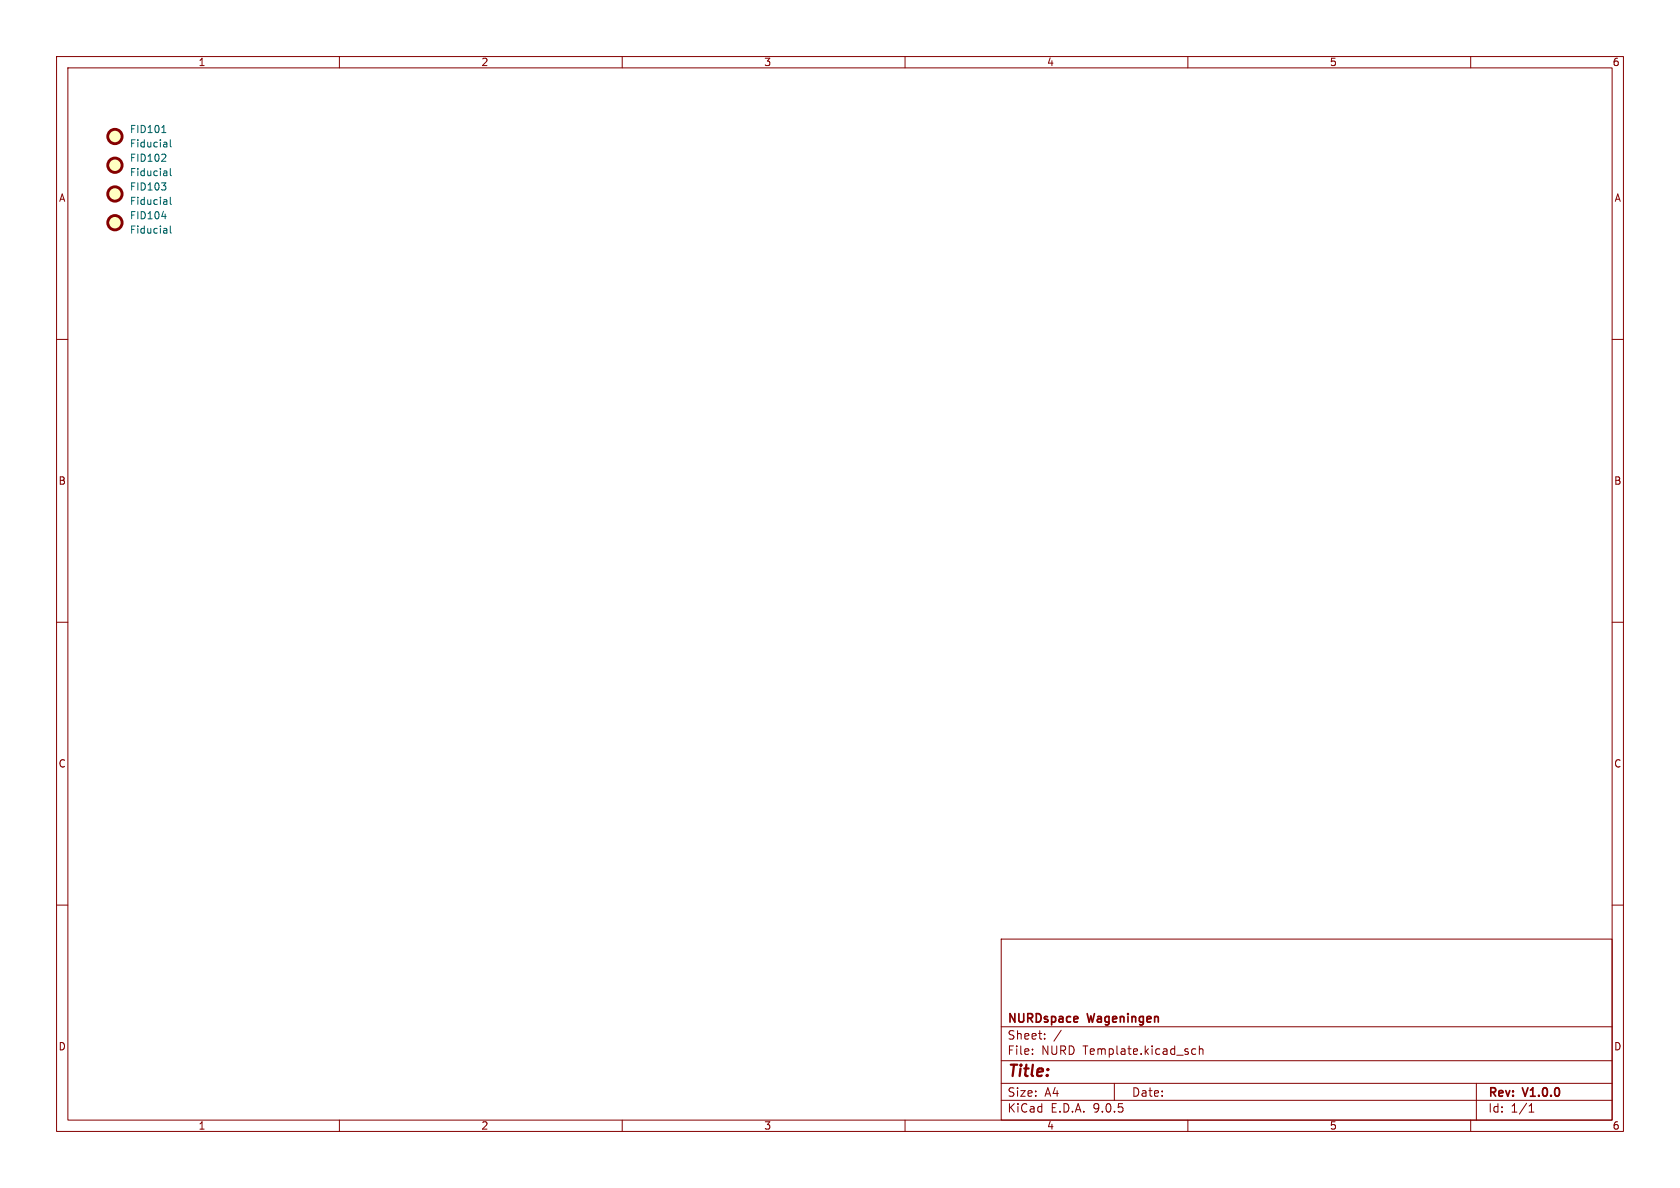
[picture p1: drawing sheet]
<svg xmlns="http://www.w3.org/2000/svg" width="297mm" height="210mm" viewBox="0 0 297 210" stroke-linecap="round" stroke-linejoin="round" font-family="sans-serif">
<g fill="none" stroke="#840000" stroke-width=".18">
<path d="M10 10h277v190h-277zM12 12h273v186h-273zM60 10v2M110 10v2M160 10v2M210 10v2M260 10v2M10 60h2M285 60h2M10 110h2M285 110h2M10 160h2"/>
<path d="M177 166h108v32h-108zM285 160h2M60 198v2M110 198v2M160 198v2M177 194.5h108M177 191.5h108M177 187.5h108M177 181.5h108M182.5 186.3v.1M182.5 185.5v.1M184.7 183.6v.1"/>
<path d="M184.7 182.8v.1M187.6 182.1l-1.3 2M197 191.5v3M210 198v2M210.7 186.1l.3 .3 .4-.1M211.4 185.5l-.4-.1-.3 .3M212 185.5l.2-.1 .4 .1 .1 .9M212 184.9v1.5M260 198v2M261 191.5v6.5M270.3 196.6h.9M270.3 195.5l.4-.4v1.5"/>
</g>
<g fill="#ffffc2" stroke="#ffffc2" stroke-width=".18">
<circle cx="20.3" cy="29.2" r="1.27"/>
<circle cx="20.3" cy="39.4" r="1.27"/>
<circle cx="20.3" cy="34.3" r="1.27"/>
<circle cx="20.3" cy="24.1" r="1.27"/>
</g>
<g fill="none" stroke="#840000" stroke-width=".51">
<circle cx="20.3" cy="24.1" r="1.27"/>
<circle cx="20.3" cy="34.3" r="1.27"/>
<circle cx="20.3" cy="29.2" r="1.27"/>
<circle cx="20.3" cy="39.4" r="1.27"/>
</g>
<g fill="none" stroke="#006464" stroke-width=".18">
<path d="M28.5 32.3h.8l-.4 .5M28.6 38.3h.8M28.6 23.4h.7M28.8 22.4l.2-.2v1.2M29.2 27.3l.1 .2v.3l-.8 .7h.8M29.2 32.9l.1 .2-.1 .4M29.4 25.2l.1 .8M29.4 30.3l.1 .8M29.4 35.4l.1 .7M29.5 31l-.1 .1M29.5 30.5l-.1 .1M29.5 36.1h-.1"/>
<path d="M29.5 35.6l-.1 .1M29.5 25.9l-.1 .1M29.5 25.4l-.1 .1M30.1 29.8v1.1l.2 .2M30.1 24.7v1.1l.2 .2M30.1 34.9v1.1l.2 .1M30.1 39.9v1.1l.2 .2M29.4 40.4l.1 .8M29.5 41.2h-.1M29.5 40.7h-.1"/>
</g>
<text font-size="2.8" fill="#840000" x="178" y="190.9">Title:</text>
<g font-size="2.1" fill="#840000">
<text x="178" y="184">Sheet:</text>
<text x="178" y="181.2">NURDspace</text>
<text x="192.4" y="181.2">Wageningen</text>
<text x="178" y="186.7">File:</text>
<text x="184.1" y="186.7">NURD Template.kicad_sch</text>
<text x="178" y="196.9">KiCad</text>
<text x="178" y="194.1">Size:</text>
<text x="184.7" y="194.1">A4</text>
<text x="185.7" y="196.9">E.D.A.</text>
<text x="193.3" y="196.9">9.0.5</text>
<text x="200" y="194.1">Date:</text>
<text x="263" y="194.3">Rev:</text>
<text x="263" y="196.9">Id:</text>
<text x="267.1" y="196.9">1/1</text>
<text x="269.4" y="194.3">V1.0.0</text>
</g>
<g font-size="1.8" fill="#840000">
<text x="35" y="11.9">1</text>
<text x="85" y="11.9">2</text>
<text x="135" y="11.9">3</text>
<text x="185" y="11.9">4</text>
<text x="235" y="11.9">5</text>
<text x="285" y="11.9">6</text>
<text x="10.3" y="35.9">A</text>
<text x="285.3" y="35.9">A</text>
<text x="10.3" y="85.9">B</text>
<text x="285.3" y="85.9">B</text>
<text x="10.3" y="135.9">C</text>
<text x="285.3" y="135.9">C</text>
<text x="10.3" y="185.9">D</text>
<text x="285.3" y="185.9">D</text>
<text x="35" y="199.9">1</text>
<text x="85" y="199.9">2</text>
<text x="135" y="199.9">3</text>
<text x="185" y="199.9">4</text>
<text x="235" y="199.9">5</text>
<text x="285" y="199.9">6</text>
</g>
<g font-size="1.8" fill="#006464">
<text x="22.9" y="23.7">FID101</text>
<text x="22.9" y="28.8">FID102</text>
<text x="22.9" y="26.3">Fiducial</text>
<text x="22.9" y="33.9">FID103</text>
<text x="22.9" y="31.3">Fiducial</text>
<text x="22.9" y="39">FID104</text>
<text x="22.9" y="41.5">Fiducial</text>
<text x="22.9" y="36.4">Fiducial</text>
</g>
</svg>
